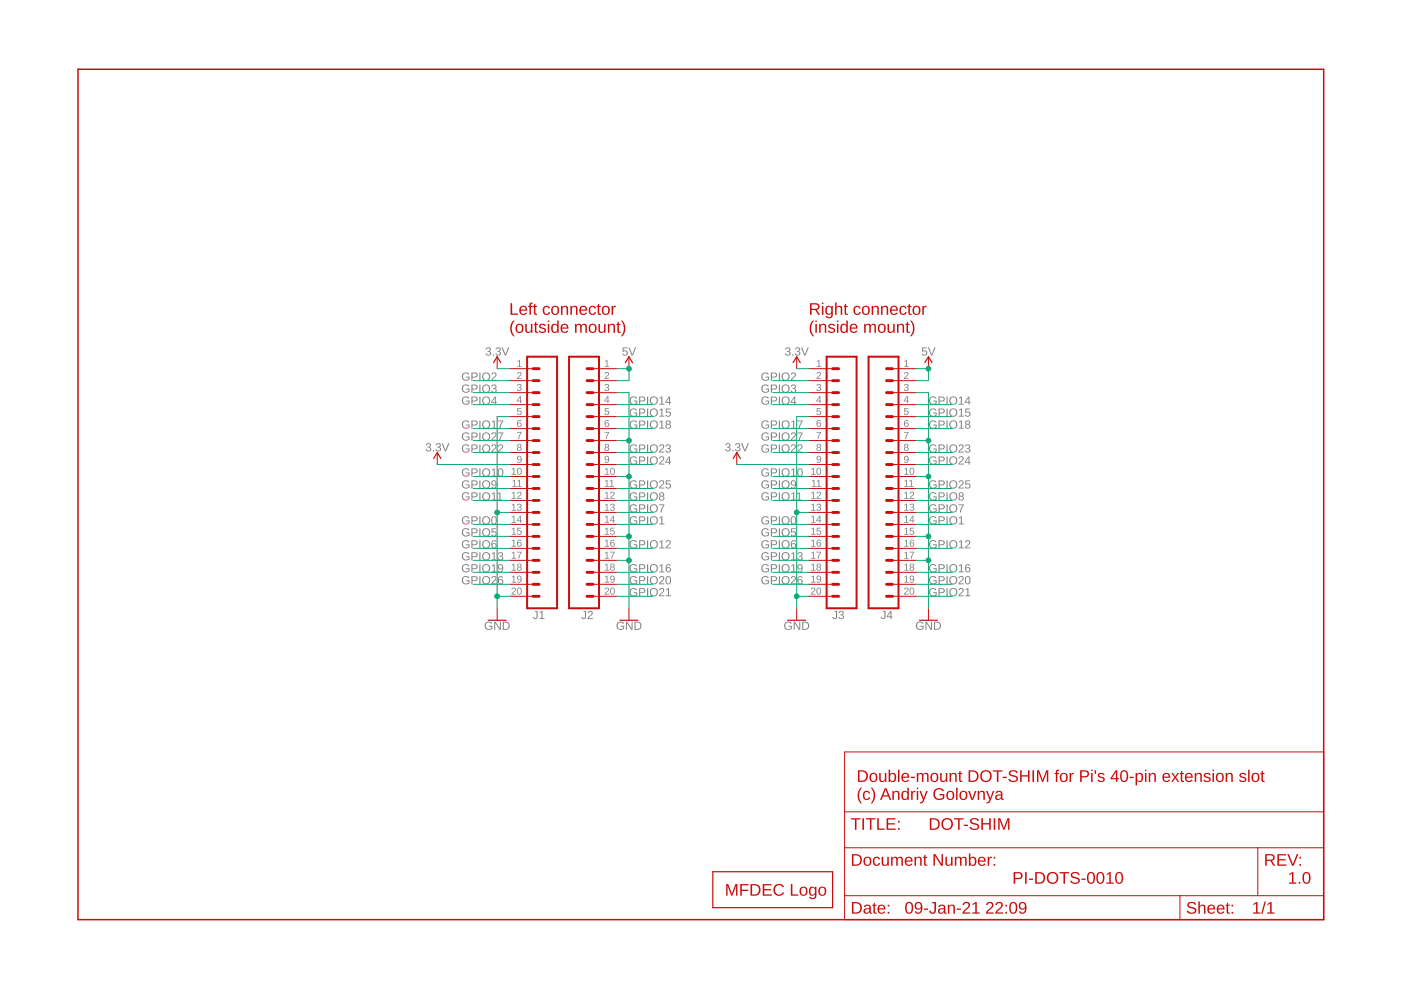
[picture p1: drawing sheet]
<?xml version="1.0" encoding="utf-8"?>
<!DOCTYPE eagle SYSTEM "eagle.dtd">
<!--
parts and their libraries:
SparkFun-PowerSymbols: Licensing: Creative Commons ShareAlike 4.0 International - https://creativecommons.org/licenses/by-sa/4.0
-->
<eagle version="9.6.2">
<drawing>
<settings>
<setting alwaysvectorfont="no"/>
<setting verticaltext="up"/>
</settings>
<grid distance="0.1" unitdist="inch" unit="inch" style="lines" multiple="1" display="no" altdistance="0.01" altunitdist="inch" altunit="inch"/>
<schematic xreflabel="%F%N/%S.%C%R" xrefpart="/%S.%C%R">
<libraries>
<library name="frames">
<symbols>
<symbol name="DINA4_L">
<frame x1="0" y1="0" x2="264.16" y2="180.34" columns="4" rows="4" layer="94" border-left="no" border-top="no" border-right="no" border-bottom="no"/>
</symbol>
<symbol name="DOCFIELD">
<wire x1="0" y1="0" x2="71.12" y2="0" width="0.1016" layer="94"/>
<wire x1="101.6" y1="15.24" x2="87.63" y2="15.24" width="0.1016" layer="94"/>
<wire x1="0" y1="0" x2="0" y2="5.08" width="0.1016" layer="94"/>
<wire x1="0" y1="5.08" x2="71.12" y2="5.08" width="0.1016" layer="94"/>
<wire x1="0" y1="5.08" x2="0" y2="15.24" width="0.1016" layer="94"/>
<wire x1="101.6" y1="15.24" x2="101.6" y2="5.08" width="0.1016" layer="94"/>
<wire x1="71.12" y1="5.08" x2="71.12" y2="0" width="0.1016" layer="94"/>
<wire x1="71.12" y1="5.08" x2="87.63" y2="5.08" width="0.1016" layer="94"/>
<wire x1="71.12" y1="0" x2="101.6" y2="0" width="0.1016" layer="94"/>
<wire x1="87.63" y1="15.24" x2="87.63" y2="5.08" width="0.1016" layer="94"/>
<wire x1="87.63" y1="15.24" x2="0" y2="15.24" width="0.1016" layer="94"/>
<wire x1="87.63" y1="5.08" x2="101.6" y2="5.08" width="0.1016" layer="94"/>
<wire x1="101.6" y1="5.08" x2="101.6" y2="0" width="0.1016" layer="94"/>
<wire x1="0" y1="15.24" x2="0" y2="22.86" width="0.1016" layer="94"/>
<wire x1="101.6" y1="35.56" x2="0" y2="35.56" width="0.1016" layer="94"/>
<wire x1="101.6" y1="35.56" x2="101.6" y2="22.86" width="0.1016" layer="94"/>
<wire x1="0" y1="22.86" x2="101.6" y2="22.86" width="0.1016" layer="94"/>
<wire x1="0" y1="22.86" x2="0" y2="35.56" width="0.1016" layer="94"/>
<wire x1="101.6" y1="22.86" x2="101.6" y2="15.24" width="0.1016" layer="94"/>
<text x="1.27" y="1.27" size="2.54" layer="94">Date:</text>
<text x="12.7" y="1.27" size="2.54" layer="94">&gt;LAST_DATE_TIME</text>
<text x="72.39" y="1.27" size="2.54" layer="94">Sheet:</text>
<text x="86.36" y="1.27" size="2.54" layer="94">&gt;SHEET</text>
<text x="88.9" y="11.43" size="2.54" layer="94">REV:</text>
<text x="1.27" y="19.05" size="2.54" layer="94">TITLE:</text>
<text x="1.27" y="11.43" size="2.54" layer="94">Document Number:</text>
<text x="17.78" y="19.05" size="2.54" layer="94">&gt;DRAWING_NAME</text>
</symbol>
</symbols>
<devicesets>
<deviceset name="DINA4_L" prefix="FRAME" uservalue="yes">
<gates>
<gate name="G$1" symbol="DINA4_L" x="0" y="0"/>
<gate name="G$2" symbol="DOCFIELD" x="162.56" y="0" addlevel="must"/>
</gates>
<devices>
<device name="">
<technologies>
<technology name=""/>
</technologies>
</device>
</devices>
</deviceset>
</devicesets>
</library>
<library name="SparkFun-PowerSymbols">
<symbols>
<symbol name="3.3V">
<wire x1="0.762" y1="1.27" x2="0" y2="2.54" width="0.254" layer="94"/>
<wire x1="0" y1="2.54" x2="-0.762" y2="1.27" width="0.254" layer="94"/>
<pin name="3.3V" x="0" y="0" visible="off" length="short" direction="sup" rot="R90"/>
<text x="0" y="2.794" size="1.778" layer="96" align="bottom-center">&gt;VALUE</text>
</symbol>
<symbol name="DGND">
<wire x1="-1.905" y1="0" x2="1.905" y2="0" width="0.254" layer="94"/>
<pin name="GND" x="0" y="2.54" visible="off" length="short" direction="sup" rot="R270"/>
<text x="0" y="-0.254" size="1.778" layer="96" align="top-center">&gt;VALUE</text>
</symbol>
<symbol name="5V">
<wire x1="0.762" y1="1.27" x2="0" y2="2.54" width="0.254" layer="94"/>
<wire x1="0" y1="2.54" x2="-0.762" y2="1.27" width="0.254" layer="94"/>
<pin name="5V" x="0" y="0" visible="off" length="short" direction="sup" rot="R90"/>
<text x="0" y="2.794" size="1.778" layer="96" align="bottom-center">&gt;VALUE</text>
</symbol>
</symbols>
<devicesets>
<deviceset name="3.3V" prefix="SUPPLY">
<gates>
<gate name="G$1" symbol="3.3V" x="0" y="0"/>
</gates>
<devices>
<device name="">
<technologies>
<technology name=""/>
</technologies>
</device>
</devices>
</deviceset>
<deviceset name="GND" prefix="GND">
<gates>
<gate name="1" symbol="DGND" x="0" y="0"/>
</gates>
<devices>
<device name="">
<technologies>
<technology name=""/>
</technologies>
</device>
</devices>
</deviceset>
<deviceset name="5V" prefix="SUPPLY">
<gates>
<gate name="G$1" symbol="5V" x="0" y="0"/>
</gates>
<devices>
<device name="">
<technologies>
<technology name=""/>
</technologies>
</device>
</devices>
</deviceset>
</devicesets>
</library>
<library name="_my_logos">
<symbols>
<symbol name="MFDECLOGO">
<text x="2.54" y="2.54" size="2.54" layer="94">MFDEC Logo</text>
<wire x1="0" y1="0" x2="0" y2="7.62" width="0.254" layer="94"/>
<wire x1="0" y1="7.62" x2="25.4" y2="7.62" width="0.254" layer="94"/>
<wire x1="25.4" y1="7.62" x2="25.4" y2="0" width="0.254" layer="94"/>
<wire x1="25.4" y1="0" x2="0" y2="0" width="0.254" layer="94"/>
</symbol>
</symbols>
<devicesets>
<deviceset name="MFDECLOGO" prefix="LOGO">
<gates>
<gate name="G$1" symbol="MFDECLOGO" x="0" y="0"/>
</gates>
<devices>
<device name="_SQ_5MM" package="MFDEC_SQ_5MM">
<technologies>
<technology name=""/>
</technologies>
</device>
<device name="_SQ_8MM" package="MFDEC_SQ_8MM">
<technologies>
<technology name=""/>
</technologies>
</device>
<device name="_SQ_16MM" package="MFDEC_SQ_16MM">
<technologies>
<technology name=""/>
</technologies>
</device>
<device name="_SQ_10MM" package="MFDEC_SQ_10MM">
<technologies>
<technology name=""/>
</technologies>
</device>
<device name="_SQ_20MM" package="MFDEC_SQ_20MM">
<technologies>
<technology name=""/>
</technologies>
</device>
<device name="_L_20MM" package="MFDEC_L_20MM">
<technologies>
<technology name=""/>
</technologies>
</device>
<device name="_L_30MM" package="MFDEC_L_30MM">
<technologies>
<technology name=""/>
</technologies>
</device>
<device name="_L_40MM" package="MFDEC_L_40MM">
<technologies>
<technology name=""/>
</technologies>
</device>
<device name="_L_10MM" package="MFDEC_L_10MM">
<technologies>
<technology name=""/>
</technologies>
</device>
</devices>
</deviceset>
</devicesets>
</library>
<library name="_my_locked_connectors">
<symbols>
<symbol name="CONN_20">
<wire x1="3.81" y1="-27.94" x2="-2.54" y2="-27.94" width="0.4064" layer="94"/>
<wire x1="1.27" y1="-20.32" x2="2.54" y2="-20.32" width="0.6096" layer="94"/>
<wire x1="1.27" y1="-22.86" x2="2.54" y2="-22.86" width="0.6096" layer="94"/>
<wire x1="1.27" y1="-25.4" x2="2.54" y2="-25.4" width="0.6096" layer="94"/>
<wire x1="1.27" y1="-15.24" x2="2.54" y2="-15.24" width="0.6096" layer="94"/>
<wire x1="1.27" y1="-17.78" x2="2.54" y2="-17.78" width="0.6096" layer="94"/>
<wire x1="1.27" y1="-12.7" x2="2.54" y2="-12.7" width="0.6096" layer="94"/>
<wire x1="1.27" y1="-10.16" x2="2.54" y2="-10.16" width="0.6096" layer="94"/>
<wire x1="1.27" y1="-7.62" x2="2.54" y2="-7.62" width="0.6096" layer="94"/>
<wire x1="1.27" y1="-5.08" x2="2.54" y2="-5.08" width="0.6096" layer="94"/>
<wire x1="1.27" y1="-2.54" x2="2.54" y2="-2.54" width="0.6096" layer="94"/>
<wire x1="1.27" y1="5.08" x2="2.54" y2="5.08" width="0.6096" layer="94"/>
<wire x1="1.27" y1="2.54" x2="2.54" y2="2.54" width="0.6096" layer="94"/>
<wire x1="1.27" y1="0" x2="2.54" y2="0" width="0.6096" layer="94"/>
<wire x1="-2.54" y1="25.4" x2="-2.54" y2="-27.94" width="0.4064" layer="94"/>
<wire x1="3.81" y1="-27.94" x2="3.81" y2="25.4" width="0.4064" layer="94"/>
<wire x1="-2.54" y1="25.4" x2="3.81" y2="25.4" width="0.4064" layer="94"/>
<wire x1="1.27" y1="10.16" x2="2.54" y2="10.16" width="0.6096" layer="94"/>
<wire x1="1.27" y1="7.62" x2="2.54" y2="7.62" width="0.6096" layer="94"/>
<wire x1="1.27" y1="12.7" x2="2.54" y2="12.7" width="0.6096" layer="94"/>
<wire x1="1.27" y1="15.24" x2="2.54" y2="15.24" width="0.6096" layer="94"/>
<wire x1="1.27" y1="17.78" x2="2.54" y2="17.78" width="0.6096" layer="94"/>
<wire x1="1.27" y1="20.32" x2="2.54" y2="20.32" width="0.6096" layer="94"/>
<wire x1="1.27" y1="22.86" x2="2.54" y2="22.86" width="0.6096" layer="94"/>
<text x="-2.54" y="-30.226" size="1.778" layer="96">&gt;VALUE</text>
<text x="-2.54" y="25.908" size="1.778" layer="95">&gt;NAME</text>
<pin name="1" x="7.62" y="-25.4" visible="pad" length="middle" direction="pas" swaplevel="1" rot="R180"/>
<pin name="2" x="7.62" y="-22.86" visible="pad" length="middle" direction="pas" swaplevel="1" rot="R180"/>
<pin name="3" x="7.62" y="-20.32" visible="pad" length="middle" direction="pas" swaplevel="1" rot="R180"/>
<pin name="4" x="7.62" y="-17.78" visible="pad" length="middle" direction="pas" swaplevel="1" rot="R180"/>
<pin name="5" x="7.62" y="-15.24" visible="pad" length="middle" direction="pas" swaplevel="1" rot="R180"/>
<pin name="6" x="7.62" y="-12.7" visible="pad" length="middle" direction="pas" swaplevel="1" rot="R180"/>
<pin name="7" x="7.62" y="-10.16" visible="pad" length="middle" direction="pas" swaplevel="1" rot="R180"/>
<pin name="8" x="7.62" y="-7.62" visible="pad" length="middle" direction="pas" swaplevel="1" rot="R180"/>
<pin name="9" x="7.62" y="-5.08" visible="pad" length="middle" direction="pas" swaplevel="1" rot="R180"/>
<pin name="10" x="7.62" y="-2.54" visible="pad" length="middle" direction="pas" swaplevel="1" rot="R180"/>
<pin name="11" x="7.62" y="0" visible="pad" length="middle" direction="pas" swaplevel="1" rot="R180"/>
<pin name="12" x="7.62" y="2.54" visible="pad" length="middle" direction="pas" swaplevel="1" rot="R180"/>
<pin name="13" x="7.62" y="5.08" visible="pad" length="middle" direction="pas" swaplevel="1" rot="R180"/>
<pin name="14" x="7.62" y="7.62" visible="pad" length="middle" direction="pas" swaplevel="1" rot="R180"/>
<pin name="15" x="7.62" y="10.16" visible="pad" length="middle" direction="pas" swaplevel="1" rot="R180"/>
<pin name="16" x="7.62" y="12.7" visible="pad" length="middle" direction="pas" swaplevel="1" rot="R180"/>
<pin name="17" x="7.62" y="15.24" visible="pad" length="middle" direction="pas" swaplevel="1" rot="R180"/>
<pin name="18" x="7.62" y="17.78" visible="pad" length="middle" direction="pas" swaplevel="1" rot="R180"/>
<pin name="19" x="7.62" y="20.32" visible="pad" length="middle" direction="pas" swaplevel="1" rot="R180"/>
<pin name="20" x="7.62" y="22.86" visible="pad" length="middle" direction="pas" swaplevel="1" rot="R180"/>
</symbol>
</symbols>
<devicesets>
<deviceset name="CONN_20" prefix="J" uservalue="yes">
<gates>
<gate name="G$1" symbol="CONN_20" x="0" y="0"/>
</gates>
<devices>
<device name="PTH" package="1X20">
<connects>
<connect gate="G$1" pin="1" pad="1"/>
<connect gate="G$1" pin="10" pad="10"/>
<connect gate="G$1" pin="11" pad="11"/>
<connect gate="G$1" pin="12" pad="12"/>
<connect gate="G$1" pin="13" pad="13"/>
<connect gate="G$1" pin="14" pad="14"/>
<connect gate="G$1" pin="15" pad="15"/>
<connect gate="G$1" pin="16" pad="16"/>
<connect gate="G$1" pin="17" pad="17"/>
<connect gate="G$1" pin="18" pad="18"/>
<connect gate="G$1" pin="19" pad="19"/>
<connect gate="G$1" pin="2" pad="2"/>
<connect gate="G$1" pin="20" pad="20"/>
<connect gate="G$1" pin="3" pad="3"/>
<connect gate="G$1" pin="4" pad="4"/>
<connect gate="G$1" pin="5" pad="5"/>
<connect gate="G$1" pin="6" pad="6"/>
<connect gate="G$1" pin="7" pad="7"/>
<connect gate="G$1" pin="8" pad="8"/>
<connect gate="G$1" pin="9" pad="9"/>
</connects>
<technologies>
<technology name=""/>
</technologies>
</device>
<device name="LOCK" package="1X20_LOCK">
<connects>
<connect gate="G$1" pin="1" pad="1"/>
<connect gate="G$1" pin="10" pad="10"/>
<connect gate="G$1" pin="11" pad="11"/>
<connect gate="G$1" pin="12" pad="12"/>
<connect gate="G$1" pin="13" pad="13"/>
<connect gate="G$1" pin="14" pad="14"/>
<connect gate="G$1" pin="15" pad="15"/>
<connect gate="G$1" pin="16" pad="16"/>
<connect gate="G$1" pin="17" pad="17"/>
<connect gate="G$1" pin="18" pad="18"/>
<connect gate="G$1" pin="19" pad="19"/>
<connect gate="G$1" pin="2" pad="2"/>
<connect gate="G$1" pin="20" pad="20"/>
<connect gate="G$1" pin="3" pad="3"/>
<connect gate="G$1" pin="4" pad="4"/>
<connect gate="G$1" pin="5" pad="5"/>
<connect gate="G$1" pin="6" pad="6"/>
<connect gate="G$1" pin="7" pad="7"/>
<connect gate="G$1" pin="8" pad="8"/>
<connect gate="G$1" pin="9" pad="9"/>
</connects>
<technologies>
<technology name=""/>
</technologies>
</device>
</devices>
</deviceset>
</devicesets>
</library>
</libraries>
<attributes>
</attributes>
<variantdefs>
</variantdefs>
<classes>
<class number="0" name="default" width="0" drill="0">
</class>
</classes>
<parts>
<part name="FRAME1" library="frames" deviceset="DINA4_L" device=""/>
<part name="J1" library="_my_locked_connectors" deviceset="CONN_20" device="LOCK"/>
<part name="J2" library="_my_locked_connectors" deviceset="CONN_20" device="LOCK"/>
<part name="SUPPLY6" library="SparkFun-PowerSymbols" deviceset="3.3V" device=""/>
<part name="SUPPLY7" library="SparkFun-PowerSymbols" deviceset="3.3V" device=""/>
<part name="GND5" library="SparkFun-PowerSymbols" deviceset="GND" device=""/>
<part name="GND6" library="SparkFun-PowerSymbols" deviceset="GND" device=""/>
<part name="J3" library="_my_locked_connectors" deviceset="CONN_20" device="LOCK"/>
<part name="J4" library="_my_locked_connectors" deviceset="CONN_20" device="LOCK"/>
<part name="SUPPLY8" library="SparkFun-PowerSymbols" deviceset="3.3V" device=""/>
<part name="SUPPLY9" library="SparkFun-PowerSymbols" deviceset="3.3V" device=""/>
<part name="GND7" library="SparkFun-PowerSymbols" deviceset="GND" device=""/>
<part name="GND8" library="SparkFun-PowerSymbols" deviceset="GND" device=""/>
<part name="LOGO2" library="_my_logos" deviceset="MFDECLOGO" device="_L_20MM" value="MFDECLOGO_L_20MM"/>
<part name="SUPPLY1" library="SparkFun-PowerSymbols" deviceset="5V" device=""/>
<part name="SUPPLY2" library="SparkFun-PowerSymbols" deviceset="5V" device=""/>
</parts>
<sheets>
<sheet>
<plain>
<text x="256.54" y="7.62" size="2.54" layer="94">1.0</text>
<text x="198.12" y="7.62" size="2.54" layer="94">PI-DOTS-0010</text>
<text x="165.1" y="25.4" size="2.54" layer="94">Double-mount DOT-SHIM for Pi's 40-pin extension slot
(c) Andriy Golovnya</text>
<text x="91.44" y="124.46" size="2.54" layer="94">Left connector
(outside mount)</text>
<text x="154.94" y="124.46" size="2.54" layer="94">Right connector
(inside mount)</text>
</plain>
<instances>
<instance part="FRAME1" gate="G$1" x="0" y="0" smashed="yes"/>
<instance part="FRAME1" gate="G$2" x="162.56" y="0" smashed="yes">
<attribute name="LAST_DATE_TIME" x="175.26" y="1.27" size="2.54" layer="94"/>
<attribute name="SHEET" x="248.92" y="1.27" size="2.54" layer="94"/>
<attribute name="DRAWING_NAME" x="180.34" y="19.05" size="2.54" layer="94"/>
</instance>
<instance part="J1" gate="G$1" x="99.06" y="91.44" smashed="yes" rot="R180">
<attribute name="VALUE" x="99.06" y="91.186" size="1.778" layer="96" font="vector" rot="R180"/>
<attribute name="NAME" x="99.06" y="65.532" size="1.778" layer="95" rot="R180"/>
</instance>
<instance part="J2" gate="G$1" x="106.68" y="91.44" smashed="yes" rot="MR180">
<attribute name="VALUE" x="106.68" y="91.186" size="1.778" layer="96" font="vector" rot="MR180"/>
<attribute name="NAME" x="106.68" y="65.532" size="1.778" layer="95" rot="MR180"/>
</instance>
<instance part="SUPPLY6" gate="G$1" x="88.9" y="116.84" smashed="yes">
<attribute name="VALUE" x="88.9" y="119.634" size="1.778" layer="96" align="bottom-center"/>
</instance>
<instance part="SUPPLY7" gate="G$1" x="76.2" y="96.52" smashed="yes">
<attribute name="VALUE" x="76.2" y="99.314" size="1.778" layer="96" align="bottom-center"/>
</instance>
<instance part="GND5" gate="1" x="88.9" y="63.5" smashed="yes">
<attribute name="VALUE" x="88.9" y="63.246" size="1.778" layer="96" align="top-center"/>
</instance>
<instance part="GND6" gate="1" x="116.84" y="63.5" smashed="yes">
<attribute name="VALUE" x="116.84" y="63.246" size="1.778" layer="96" align="top-center"/>
</instance>
<instance part="J3" gate="G$1" x="162.56" y="91.44" smashed="yes" rot="R180">
<attribute name="VALUE" x="162.56" y="91.186" size="1.778" layer="96" font="vector" rot="R180"/>
<attribute name="NAME" x="162.56" y="65.532" size="1.778" layer="95" rot="R180"/>
</instance>
<instance part="J4" gate="G$1" x="170.18" y="91.44" smashed="yes" rot="MR180">
<attribute name="VALUE" x="170.18" y="91.186" size="1.778" layer="96" font="vector" rot="MR180"/>
<attribute name="NAME" x="170.18" y="65.532" size="1.778" layer="95" rot="MR180"/>
</instance>
<instance part="SUPPLY8" gate="G$1" x="152.4" y="116.84" smashed="yes">
<attribute name="VALUE" x="152.4" y="119.634" size="1.778" layer="96" align="bottom-center"/>
</instance>
<instance part="SUPPLY9" gate="G$1" x="139.7" y="96.52" smashed="yes">
<attribute name="VALUE" x="139.7" y="99.314" size="1.778" layer="96" align="bottom-center"/>
</instance>
<instance part="GND7" gate="1" x="152.4" y="63.5" smashed="yes">
<attribute name="VALUE" x="152.4" y="63.246" size="1.778" layer="96" align="top-center"/>
</instance>
<instance part="GND8" gate="1" x="180.34" y="63.5" smashed="yes">
<attribute name="VALUE" x="180.34" y="63.246" size="1.778" layer="96" align="top-center"/>
</instance>
<instance part="LOGO2" gate="G$1" x="134.62" y="2.54" smashed="yes"/>
<instance part="SUPPLY1" gate="G$1" x="116.84" y="116.84" smashed="yes">
<attribute name="VALUE" x="116.84" y="119.634" size="1.778" layer="96" align="bottom-center"/>
</instance>
<instance part="SUPPLY2" gate="G$1" x="180.34" y="116.84" smashed="yes">
<attribute name="VALUE" x="180.34" y="119.634" size="1.778" layer="96" align="bottom-center"/>
</instance>
</instances>
<busses>
</busses>
<nets>
<net name="3.3V" class="0">
<segment>
<pinref part="J1" gate="G$1" pin="1"/>
<wire x1="91.44" y1="116.84" x2="88.9" y2="116.84" width="0.1524" layer="91"/>
<pinref part="SUPPLY6" gate="G$1" pin="3.3V"/>
</segment>
<segment>
<pinref part="J1" gate="G$1" pin="9"/>
<wire x1="91.44" y1="96.52" x2="76.2" y2="96.52" width="0.1524" layer="91"/>
<pinref part="SUPPLY7" gate="G$1" pin="3.3V"/>
</segment>
<segment>
<pinref part="J3" gate="G$1" pin="1"/>
<wire x1="154.94" y1="116.84" x2="152.4" y2="116.84" width="0.1524" layer="91"/>
<pinref part="SUPPLY8" gate="G$1" pin="3.3V"/>
</segment>
<segment>
<pinref part="J3" gate="G$1" pin="9"/>
<wire x1="154.94" y1="96.52" x2="139.7" y2="96.52" width="0.1524" layer="91"/>
<pinref part="SUPPLY9" gate="G$1" pin="3.3V"/>
</segment>
</net>
<net name="GND" class="0">
<segment>
<pinref part="J1" gate="G$1" pin="5"/>
<wire x1="91.44" y1="106.68" x2="88.9" y2="106.68" width="0.1524" layer="91"/>
<wire x1="88.9" y1="106.68" x2="88.9" y2="86.36" width="0.1524" layer="91"/>
<pinref part="J1" gate="G$1" pin="13"/>
<wire x1="88.9" y1="86.36" x2="88.9" y2="68.58" width="0.1524" layer="91"/>
<wire x1="88.9" y1="68.58" x2="88.9" y2="66.04" width="0.1524" layer="91"/>
<wire x1="91.44" y1="86.36" x2="88.9" y2="86.36" width="0.1524" layer="91"/>
<junction x="88.9" y="86.36"/>
<pinref part="J1" gate="G$1" pin="20"/>
<wire x1="91.44" y1="68.58" x2="88.9" y2="68.58" width="0.1524" layer="91"/>
<junction x="88.9" y="68.58"/>
<pinref part="GND5" gate="1" pin="GND"/>
</segment>
<segment>
<pinref part="J2" gate="G$1" pin="3"/>
<wire x1="114.3" y1="111.76" x2="116.84" y2="111.76" width="0.1524" layer="91"/>
<wire x1="116.84" y1="111.76" x2="116.84" y2="101.6" width="0.1524" layer="91"/>
<pinref part="J2" gate="G$1" pin="7"/>
<wire x1="116.84" y1="101.6" x2="116.84" y2="93.98" width="0.1524" layer="91"/>
<wire x1="116.84" y1="93.98" x2="116.84" y2="81.28" width="0.1524" layer="91"/>
<wire x1="116.84" y1="81.28" x2="116.84" y2="76.2" width="0.1524" layer="91"/>
<wire x1="116.84" y1="76.2" x2="116.84" y2="66.04" width="0.1524" layer="91"/>
<wire x1="114.3" y1="101.6" x2="116.84" y2="101.6" width="0.1524" layer="91"/>
<junction x="116.84" y="101.6"/>
<pinref part="J2" gate="G$1" pin="10"/>
<wire x1="114.3" y1="93.98" x2="116.84" y2="93.98" width="0.1524" layer="91"/>
<junction x="116.84" y="93.98"/>
<pinref part="J2" gate="G$1" pin="15"/>
<wire x1="114.3" y1="81.28" x2="116.84" y2="81.28" width="0.1524" layer="91"/>
<junction x="116.84" y="81.28"/>
<pinref part="GND6" gate="1" pin="GND"/>
<pinref part="J2" gate="G$1" pin="17"/>
<wire x1="114.3" y1="76.2" x2="116.84" y2="76.2" width="0.1524" layer="91"/>
<junction x="116.84" y="76.2"/>
</segment>
<segment>
<pinref part="J3" gate="G$1" pin="5"/>
<wire x1="154.94" y1="106.68" x2="152.4" y2="106.68" width="0.1524" layer="91"/>
<wire x1="152.4" y1="106.68" x2="152.4" y2="86.36" width="0.1524" layer="91"/>
<pinref part="J3" gate="G$1" pin="13"/>
<wire x1="152.4" y1="86.36" x2="152.4" y2="68.58" width="0.1524" layer="91"/>
<wire x1="152.4" y1="68.58" x2="152.4" y2="66.04" width="0.1524" layer="91"/>
<wire x1="154.94" y1="86.36" x2="152.4" y2="86.36" width="0.1524" layer="91"/>
<junction x="152.4" y="86.36"/>
<pinref part="J3" gate="G$1" pin="20"/>
<wire x1="154.94" y1="68.58" x2="152.4" y2="68.58" width="0.1524" layer="91"/>
<junction x="152.4" y="68.58"/>
<pinref part="GND7" gate="1" pin="GND"/>
</segment>
<segment>
<pinref part="J4" gate="G$1" pin="3"/>
<wire x1="177.8" y1="111.76" x2="180.34" y2="111.76" width="0.1524" layer="91"/>
<wire x1="180.34" y1="111.76" x2="180.34" y2="101.6" width="0.1524" layer="91"/>
<pinref part="J4" gate="G$1" pin="7"/>
<wire x1="180.34" y1="101.6" x2="180.34" y2="93.98" width="0.1524" layer="91"/>
<wire x1="180.34" y1="93.98" x2="180.34" y2="81.28" width="0.1524" layer="91"/>
<wire x1="180.34" y1="81.28" x2="180.34" y2="76.2" width="0.1524" layer="91"/>
<wire x1="180.34" y1="76.2" x2="180.34" y2="66.04" width="0.1524" layer="91"/>
<wire x1="177.8" y1="101.6" x2="180.34" y2="101.6" width="0.1524" layer="91"/>
<junction x="180.34" y="101.6"/>
<pinref part="J4" gate="G$1" pin="10"/>
<wire x1="177.8" y1="93.98" x2="180.34" y2="93.98" width="0.1524" layer="91"/>
<junction x="180.34" y="93.98"/>
<pinref part="J4" gate="G$1" pin="15"/>
<wire x1="177.8" y1="81.28" x2="180.34" y2="81.28" width="0.1524" layer="91"/>
<junction x="180.34" y="81.28"/>
<pinref part="GND8" gate="1" pin="GND"/>
<pinref part="J4" gate="G$1" pin="17"/>
<wire x1="177.8" y1="76.2" x2="180.34" y2="76.2" width="0.1524" layer="91"/>
<junction x="180.34" y="76.2"/>
</segment>
</net>
<net name="GPIO2" class="0">
<segment>
<pinref part="J1" gate="G$1" pin="2"/>
<wire x1="91.44" y1="114.3" x2="83.82" y2="114.3" width="0.1524" layer="91"/>
<label x="81.28" y="114.3" size="1.778" layer="95"/>
</segment>
<segment>
<pinref part="J3" gate="G$1" pin="2"/>
<wire x1="154.94" y1="114.3" x2="147.32" y2="114.3" width="0.1524" layer="91"/>
<label x="144.78" y="114.3" size="1.778" layer="95"/>
</segment>
</net>
<net name="GPIO3" class="0">
<segment>
<pinref part="J1" gate="G$1" pin="3"/>
<wire x1="91.44" y1="111.76" x2="83.82" y2="111.76" width="0.1524" layer="91"/>
<label x="81.28" y="111.76" size="1.778" layer="95"/>
</segment>
<segment>
<pinref part="J3" gate="G$1" pin="3"/>
<wire x1="154.94" y1="111.76" x2="147.32" y2="111.76" width="0.1524" layer="91"/>
<label x="144.78" y="111.76" size="1.778" layer="95"/>
</segment>
</net>
<net name="GPIO4" class="0">
<segment>
<pinref part="J1" gate="G$1" pin="4"/>
<wire x1="91.44" y1="109.22" x2="83.82" y2="109.22" width="0.1524" layer="91"/>
<label x="81.28" y="109.22" size="1.778" layer="95"/>
</segment>
<segment>
<pinref part="J3" gate="G$1" pin="4"/>
<wire x1="154.94" y1="109.22" x2="147.32" y2="109.22" width="0.1524" layer="91"/>
<label x="144.78" y="109.22" size="1.778" layer="95"/>
</segment>
</net>
<net name="GPIO17" class="0">
<segment>
<pinref part="J1" gate="G$1" pin="6"/>
<wire x1="91.44" y1="104.14" x2="83.82" y2="104.14" width="0.1524" layer="91"/>
<label x="81.28" y="104.14" size="1.778" layer="95"/>
</segment>
<segment>
<pinref part="J3" gate="G$1" pin="6"/>
<wire x1="154.94" y1="104.14" x2="147.32" y2="104.14" width="0.1524" layer="91"/>
<label x="144.78" y="104.14" size="1.778" layer="95"/>
</segment>
</net>
<net name="GPIO27" class="0">
<segment>
<pinref part="J1" gate="G$1" pin="7"/>
<wire x1="91.44" y1="101.6" x2="83.82" y2="101.6" width="0.1524" layer="91"/>
<label x="81.28" y="101.6" size="1.778" layer="95"/>
</segment>
<segment>
<pinref part="J3" gate="G$1" pin="7"/>
<wire x1="154.94" y1="101.6" x2="147.32" y2="101.6" width="0.1524" layer="91"/>
<label x="144.78" y="101.6" size="1.778" layer="95"/>
</segment>
</net>
<net name="GPIO22" class="0">
<segment>
<pinref part="J1" gate="G$1" pin="8"/>
<wire x1="91.44" y1="99.06" x2="83.82" y2="99.06" width="0.1524" layer="91"/>
<label x="81.28" y="99.06" size="1.778" layer="95"/>
</segment>
<segment>
<pinref part="J3" gate="G$1" pin="8"/>
<wire x1="154.94" y1="99.06" x2="147.32" y2="99.06" width="0.1524" layer="91"/>
<label x="144.78" y="99.06" size="1.778" layer="95"/>
</segment>
</net>
<net name="GPIO10" class="0">
<segment>
<pinref part="J1" gate="G$1" pin="10"/>
<wire x1="91.44" y1="93.98" x2="83.82" y2="93.98" width="0.1524" layer="91"/>
<label x="81.28" y="93.98" size="1.778" layer="95"/>
</segment>
<segment>
<pinref part="J3" gate="G$1" pin="10"/>
<wire x1="154.94" y1="93.98" x2="147.32" y2="93.98" width="0.1524" layer="91"/>
<label x="144.78" y="93.98" size="1.778" layer="95"/>
</segment>
</net>
<net name="GPIO9" class="0">
<segment>
<pinref part="J1" gate="G$1" pin="11"/>
<wire x1="91.44" y1="91.44" x2="83.82" y2="91.44" width="0.1524" layer="91"/>
<label x="81.28" y="91.44" size="1.778" layer="95"/>
</segment>
<segment>
<pinref part="J3" gate="G$1" pin="11"/>
<wire x1="154.94" y1="91.44" x2="147.32" y2="91.44" width="0.1524" layer="91"/>
<label x="144.78" y="91.44" size="1.778" layer="95"/>
</segment>
</net>
<net name="GPIO11" class="0">
<segment>
<pinref part="J1" gate="G$1" pin="12"/>
<wire x1="91.44" y1="88.9" x2="83.82" y2="88.9" width="0.1524" layer="91"/>
<label x="81.28" y="88.9" size="1.778" layer="95"/>
</segment>
<segment>
<pinref part="J3" gate="G$1" pin="12"/>
<wire x1="154.94" y1="88.9" x2="147.32" y2="88.9" width="0.1524" layer="91"/>
<label x="144.78" y="88.9" size="1.778" layer="95"/>
</segment>
</net>
<net name="GPIO0" class="0">
<segment>
<pinref part="J1" gate="G$1" pin="14"/>
<wire x1="91.44" y1="83.82" x2="83.82" y2="83.82" width="0.1524" layer="91"/>
<label x="81.28" y="83.82" size="1.778" layer="95"/>
</segment>
<segment>
<pinref part="J3" gate="G$1" pin="14"/>
<wire x1="154.94" y1="83.82" x2="147.32" y2="83.82" width="0.1524" layer="91"/>
<label x="144.78" y="83.82" size="1.778" layer="95"/>
</segment>
</net>
<net name="GPIO5" class="0">
<segment>
<pinref part="J1" gate="G$1" pin="15"/>
<wire x1="91.44" y1="81.28" x2="83.82" y2="81.28" width="0.1524" layer="91"/>
<label x="81.28" y="81.28" size="1.778" layer="95"/>
</segment>
<segment>
<pinref part="J3" gate="G$1" pin="15"/>
<wire x1="154.94" y1="81.28" x2="147.32" y2="81.28" width="0.1524" layer="91"/>
<label x="144.78" y="81.28" size="1.778" layer="95"/>
</segment>
</net>
<net name="GPIO6" class="0">
<segment>
<pinref part="J1" gate="G$1" pin="16"/>
<wire x1="91.44" y1="78.74" x2="83.82" y2="78.74" width="0.1524" layer="91"/>
<label x="81.28" y="78.74" size="1.778" layer="95"/>
</segment>
<segment>
<pinref part="J3" gate="G$1" pin="16"/>
<wire x1="154.94" y1="78.74" x2="147.32" y2="78.74" width="0.1524" layer="91"/>
<label x="144.78" y="78.74" size="1.778" layer="95"/>
</segment>
</net>
<net name="GPIO13" class="0">
<segment>
<pinref part="J1" gate="G$1" pin="17"/>
<wire x1="91.44" y1="76.2" x2="83.82" y2="76.2" width="0.1524" layer="91"/>
<label x="81.28" y="76.2" size="1.778" layer="95"/>
</segment>
<segment>
<pinref part="J3" gate="G$1" pin="17"/>
<wire x1="154.94" y1="76.2" x2="147.32" y2="76.2" width="0.1524" layer="91"/>
<label x="144.78" y="76.2" size="1.778" layer="95"/>
</segment>
</net>
<net name="GPIO19" class="0">
<segment>
<pinref part="J1" gate="G$1" pin="18"/>
<wire x1="91.44" y1="73.66" x2="83.82" y2="73.66" width="0.1524" layer="91"/>
<label x="81.28" y="73.66" size="1.778" layer="95"/>
</segment>
<segment>
<pinref part="J3" gate="G$1" pin="18"/>
<wire x1="154.94" y1="73.66" x2="147.32" y2="73.66" width="0.1524" layer="91"/>
<label x="144.78" y="73.66" size="1.778" layer="95"/>
</segment>
</net>
<net name="GPIO26" class="0">
<segment>
<pinref part="J1" gate="G$1" pin="19"/>
<wire x1="91.44" y1="71.12" x2="83.82" y2="71.12" width="0.1524" layer="91"/>
<label x="81.28" y="71.12" size="1.778" layer="95"/>
</segment>
<segment>
<pinref part="J3" gate="G$1" pin="19"/>
<wire x1="154.94" y1="71.12" x2="147.32" y2="71.12" width="0.1524" layer="91"/>
<label x="144.78" y="71.12" size="1.778" layer="95"/>
</segment>
</net>
<net name="GPIO14" class="0">
<segment>
<pinref part="J2" gate="G$1" pin="4"/>
<wire x1="114.3" y1="109.22" x2="121.92" y2="109.22" width="0.1524" layer="91"/>
<label x="116.84" y="109.22" size="1.778" layer="95"/>
</segment>
<segment>
<pinref part="J4" gate="G$1" pin="4"/>
<wire x1="177.8" y1="109.22" x2="185.42" y2="109.22" width="0.1524" layer="91"/>
<label x="180.34" y="109.22" size="1.778" layer="95"/>
</segment>
</net>
<net name="GPIO15" class="0">
<segment>
<pinref part="J2" gate="G$1" pin="5"/>
<wire x1="114.3" y1="106.68" x2="121.92" y2="106.68" width="0.1524" layer="91"/>
<label x="116.84" y="106.68" size="1.778" layer="95"/>
</segment>
<segment>
<pinref part="J4" gate="G$1" pin="5"/>
<wire x1="177.8" y1="106.68" x2="185.42" y2="106.68" width="0.1524" layer="91"/>
<label x="180.34" y="106.68" size="1.778" layer="95"/>
</segment>
</net>
<net name="GPIO18" class="0">
<segment>
<pinref part="J2" gate="G$1" pin="6"/>
<wire x1="114.3" y1="104.14" x2="121.92" y2="104.14" width="0.1524" layer="91"/>
<label x="116.84" y="104.14" size="1.778" layer="95"/>
</segment>
<segment>
<pinref part="J4" gate="G$1" pin="6"/>
<wire x1="177.8" y1="104.14" x2="185.42" y2="104.14" width="0.1524" layer="91"/>
<label x="180.34" y="104.14" size="1.778" layer="95"/>
</segment>
</net>
<net name="GPIO23" class="0">
<segment>
<pinref part="J2" gate="G$1" pin="8"/>
<wire x1="114.3" y1="99.06" x2="121.92" y2="99.06" width="0.1524" layer="91"/>
<label x="116.84" y="99.06" size="1.778" layer="95"/>
</segment>
<segment>
<pinref part="J4" gate="G$1" pin="8"/>
<wire x1="177.8" y1="99.06" x2="185.42" y2="99.06" width="0.1524" layer="91"/>
<label x="180.34" y="99.06" size="1.778" layer="95"/>
</segment>
</net>
<net name="GPIO24" class="0">
<segment>
<pinref part="J2" gate="G$1" pin="9"/>
<wire x1="114.3" y1="96.52" x2="121.92" y2="96.52" width="0.1524" layer="91"/>
<label x="116.84" y="96.52" size="1.778" layer="95"/>
</segment>
<segment>
<pinref part="J4" gate="G$1" pin="9"/>
<wire x1="177.8" y1="96.52" x2="185.42" y2="96.52" width="0.1524" layer="91"/>
<label x="180.34" y="96.52" size="1.778" layer="95"/>
</segment>
</net>
<net name="GPIO25" class="0">
<segment>
<pinref part="J2" gate="G$1" pin="11"/>
<wire x1="114.3" y1="91.44" x2="121.92" y2="91.44" width="0.1524" layer="91"/>
<label x="116.84" y="91.44" size="1.778" layer="95"/>
</segment>
<segment>
<pinref part="J4" gate="G$1" pin="11"/>
<wire x1="177.8" y1="91.44" x2="185.42" y2="91.44" width="0.1524" layer="91"/>
<label x="180.34" y="91.44" size="1.778" layer="95"/>
</segment>
</net>
<net name="GPIO8" class="0">
<segment>
<pinref part="J2" gate="G$1" pin="12"/>
<wire x1="114.3" y1="88.9" x2="121.92" y2="88.9" width="0.1524" layer="91"/>
<label x="116.84" y="88.9" size="1.778" layer="95"/>
</segment>
<segment>
<pinref part="J4" gate="G$1" pin="12"/>
<wire x1="177.8" y1="88.9" x2="185.42" y2="88.9" width="0.1524" layer="91"/>
<label x="180.34" y="88.9" size="1.778" layer="95"/>
</segment>
</net>
<net name="GPIO7" class="0">
<segment>
<pinref part="J2" gate="G$1" pin="13"/>
<wire x1="114.3" y1="86.36" x2="121.92" y2="86.36" width="0.1524" layer="91"/>
<label x="116.84" y="86.36" size="1.778" layer="95"/>
</segment>
<segment>
<pinref part="J4" gate="G$1" pin="13"/>
<wire x1="177.8" y1="86.36" x2="185.42" y2="86.36" width="0.1524" layer="91"/>
<label x="180.34" y="86.36" size="1.778" layer="95"/>
</segment>
</net>
<net name="GPIO1" class="0">
<segment>
<pinref part="J2" gate="G$1" pin="14"/>
<wire x1="114.3" y1="83.82" x2="121.92" y2="83.82" width="0.1524" layer="91"/>
<label x="116.84" y="83.82" size="1.778" layer="95"/>
</segment>
<segment>
<pinref part="J4" gate="G$1" pin="14"/>
<wire x1="177.8" y1="83.82" x2="185.42" y2="83.82" width="0.1524" layer="91"/>
<label x="180.34" y="83.82" size="1.778" layer="95"/>
</segment>
</net>
<net name="GPIO12" class="0">
<segment>
<pinref part="J2" gate="G$1" pin="16"/>
<wire x1="114.3" y1="78.74" x2="121.92" y2="78.74" width="0.1524" layer="91"/>
<label x="116.84" y="78.74" size="1.778" layer="95"/>
</segment>
<segment>
<pinref part="J4" gate="G$1" pin="16"/>
<wire x1="177.8" y1="78.74" x2="185.42" y2="78.74" width="0.1524" layer="91"/>
<label x="180.34" y="78.74" size="1.778" layer="95"/>
</segment>
</net>
<net name="GPIO16" class="0">
<segment>
<pinref part="J2" gate="G$1" pin="18"/>
<wire x1="114.3" y1="73.66" x2="121.92" y2="73.66" width="0.1524" layer="91"/>
<label x="116.84" y="73.66" size="1.778" layer="95"/>
</segment>
<segment>
<pinref part="J4" gate="G$1" pin="18"/>
<wire x1="177.8" y1="73.66" x2="185.42" y2="73.66" width="0.1524" layer="91"/>
<label x="180.34" y="73.66" size="1.778" layer="95"/>
</segment>
</net>
<net name="GPIO20" class="0">
<segment>
<pinref part="J2" gate="G$1" pin="19"/>
<wire x1="114.3" y1="71.12" x2="121.92" y2="71.12" width="0.1524" layer="91"/>
<label x="116.84" y="71.12" size="1.778" layer="95"/>
</segment>
<segment>
<pinref part="J4" gate="G$1" pin="19"/>
<wire x1="177.8" y1="71.12" x2="185.42" y2="71.12" width="0.1524" layer="91"/>
<label x="180.34" y="71.12" size="1.778" layer="95"/>
</segment>
</net>
<net name="GPIO21" class="0">
<segment>
<pinref part="J2" gate="G$1" pin="20"/>
<wire x1="114.3" y1="68.58" x2="121.92" y2="68.58" width="0.1524" layer="91"/>
<label x="116.84" y="68.58" size="1.778" layer="95"/>
</segment>
<segment>
<pinref part="J4" gate="G$1" pin="20"/>
<wire x1="177.8" y1="68.58" x2="185.42" y2="68.58" width="0.1524" layer="91"/>
<label x="180.34" y="68.58" size="1.778" layer="95"/>
</segment>
</net>
<net name="5V" class="0">
<segment>
<pinref part="J2" gate="G$1" pin="1"/>
<wire x1="114.3" y1="116.84" x2="116.84" y2="116.84" width="0.1524" layer="91"/>
<wire x1="116.84" y1="116.84" x2="116.84" y2="114.3" width="0.1524" layer="91"/>
<pinref part="J2" gate="G$1" pin="2"/>
<wire x1="116.84" y1="114.3" x2="114.3" y2="114.3" width="0.1524" layer="91"/>
<pinref part="SUPPLY1" gate="G$1" pin="5V"/>
<junction x="116.84" y="116.84"/>
</segment>
<segment>
<pinref part="J4" gate="G$1" pin="1"/>
<wire x1="177.8" y1="116.84" x2="180.34" y2="116.84" width="0.1524" layer="91"/>
<wire x1="180.34" y1="116.84" x2="180.34" y2="114.3" width="0.1524" layer="91"/>
<pinref part="J4" gate="G$1" pin="2"/>
<wire x1="180.34" y1="114.3" x2="177.8" y2="114.3" width="0.1524" layer="91"/>
<pinref part="SUPPLY2" gate="G$1" pin="5V"/>
<junction x="180.34" y="116.84"/>
</segment>
</net>
</nets>
</sheet>
</sheets>
</schematic>
</drawing>
<compatibility>
<note version="6.3" minversion="6.2.2" severity="warning">
Since Version 6.2.2 text objects can contain more than one line,
which will not be processed correctly with this version.
</note>
<note version="8.2" severity="warning">
Since Version 8.2, EAGLE supports online libraries. The ids
of those online libraries will not be understood (or retained)
with this version.
</note>
<note version="8.3" severity="warning">
Since Version 8.3, EAGLE supports URNs for individual library
assets (packages, symbols, and devices). The URNs of those assets
will not be understood (or retained) with this version.
</note>
</compatibility>
</eagle>
